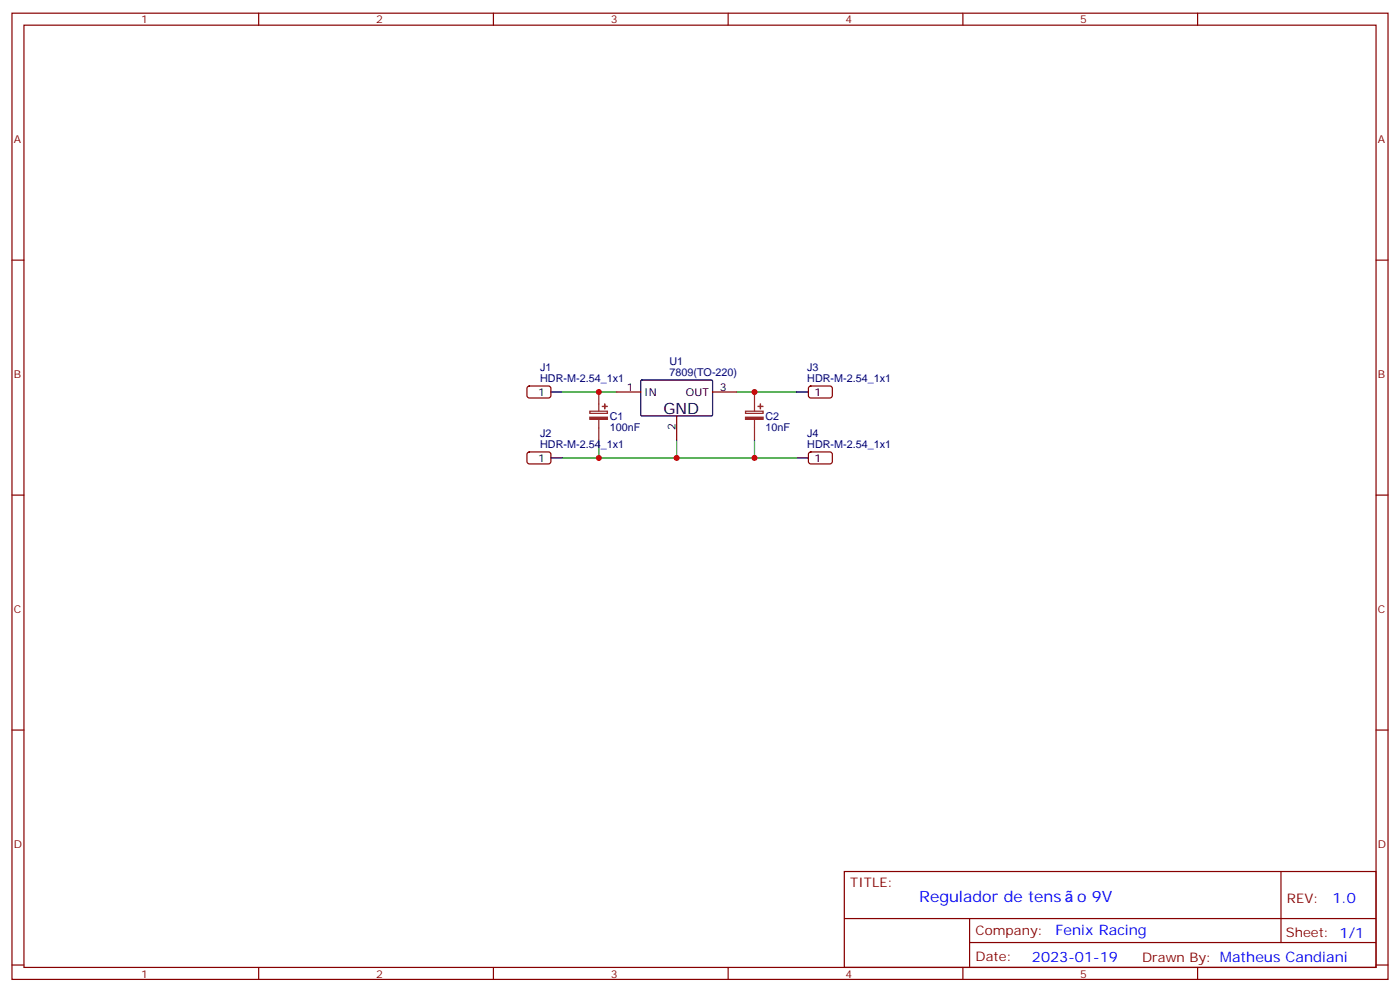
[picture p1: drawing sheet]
<svg xmlns="http://www.w3.org/2000/svg" width="412mm" height="292mm" viewBox="0 0 412 292" stroke-linecap="round" stroke-linejoin="round" font-family="sans-serif">
<g fill="none" stroke="#870000" stroke-width=".35">
<path d="M3.5 3.9h405.4v284.3h-405.4zM7.1 7.4h398.2v277.3h-398.2zM76.2 3.9v3.5M145.3 3.9v3.5M214.5 3.9v3.5M283.6 3.9v3.5M352.8 3.9v3.5M3.5 76.6h3.6M405.3 76.6h3.6M155.5 113.8l.4-.2h5.9l.5 .7-.1 2.4-.6 .4h-5.9l-.5-.7v-2.1zM181.7 115.4h7M209.9 115.4h7.1"/>
<path d="M238.4 113.8l.4-.2h5.9l.5 .7-.1 2.4-.6 .4h-5.9l-.5-.7v-2.1zM155.5 133.2l.4-.2 5.9 .1 .5 .6-.1 2.4-.6 .4h-5.9l-.5-.7v-2.1zM199.3 122.4v7.1M238.4 133.2l.4-.2 5.9 .1 .5 .6-.1 2.4-.6 .4h-5.9l-.5-.7v-2.1zM3.5 145.7h3.6M405.3 145.7h3.6M3.5 214.8h3.6M405.3 214.8h3.6M248.7 256.5h156.6v28.2h-156.6zM377.3 256.5v20.9M248.7 270.3h156.5M285.6 277.4h119.6"/>
<path d="M285.6 270.3v14.1M3.5 284h3.6M76.2 284.7v3.5M145.3 284.7v3.5M214.5 284.7v3.5M283.6 284.7v3.5M352.8 284.7v3.5M405.3 284h3.6"/>
</g>
<path d="M165.8 115.4h15.9M217 115.4h17.6M165.8 134.8h10.6M176.4 129.5v5.3h22.9v-5.3M222.2 129.5v5.3h-22.9M222.2 134.8h12.4" fill="none" stroke="#008700" stroke-width=".35"/>
<path d="M162.3 115.4h3.5M188.8 112l.3-.2 20.6 .1 .2 .3-.1 10-.3 .2h-20.6l-.2-.3zM234.6 115.4h3.5M162.3 134.8h3.5M234.6 134.8h3.5" fill="none" stroke="#000" stroke-width=".35"/>
<path d="M176.4 115.4v5.6M222.2 115.4v5.6M173.7 121h5.2v.6h-5.2zM176.4 123.5v6M219.6 121h5.2v.6h-5.2zM222.2 123.5v6" fill="none" stroke="#8c2424" stroke-width=".35"/>
<g fill="#8c2424" stroke="#8c2424" stroke-width=".35">
<path d="M173.7 122.8h5.2v.6h-5.2z"/>
<path d="M177.4 119.6h1.5z"/>
<path d="M178.1 118.9l.1 1.4z"/>
<path d="M219.6 122.8h5.2v.6h-5.2z"/>
<path d="M223.3 119.6h1.4z"/>
<path d="M224 118.9v1.4z"/>
</g>
<g fill="#c00">
<circle cx="199.3" cy="134.8" r=".88"/>
<circle cx="222.3" cy="134.8" r=".88"/>
<circle cx="176.4" cy="115.4" r=".88"/>
<circle cx="176.4" cy="134.8" r=".88"/>
<circle cx="222.3" cy="115.4" r=".88"/>
</g>
<text font-size="4.6" x="195.4" y="121.7">GND</text>
<g font-size="4.6" fill="#00f">
<text x="270.8" y="265.5">Regulador de tens</text>
<text x="317.3" y="265.5">o 9V</text>
</g>
<g font-size="4.2" fill="#00f">
<text x="392.5" y="265.7">1.0</text>
<text x="310.9" y="275.3">Fenix Racing</text>
<text x="304" y="283.1">2023-01-19</text>
</g>
<g font-size="3.9" fill="#800">
<text x="250.5" y="261.1">TITLE:</text>
<text x="379.1" y="265.7">REV:</text>
<text x="287.4" y="275.3">Company:</text>
<text x="378.7" y="275.9">Sheet: 1/1</text>
<text x="287.4" y="282.9">Date:</text>
<text x="336.4" y="283">Drawn By: Matheus Candiani</text>
</g>
<g font-size="3.2" fill="#800">
<text x="41.6" y="6.9">1</text>
<text x="110.8" y="6.9">2</text>
<text x="179.9" y="6.9">3</text>
<text x="249.1" y="6.9">4</text>
<text x="318.2" y="6.9">5</text>
<text x="4.1" y="42">A</text>
<text x="405.9" y="42">A</text>
<text x="4.1" y="111.1">B</text>
<text x="405.9" y="111.1">B</text>
<text x="4.1" y="180.3">C</text>
<text x="405.9" y="180.3">C</text>
<text x="4.1" y="249.4">D</text>
<text x="405.9" y="249.4">D</text>
<text x="41.6" y="287.7">1</text>
<text x="110.8" y="287.7">2</text>
<text x="179.9" y="287.7">3</text>
<text x="249.1" y="287.7">4</text>
<text x="318.2" y="287.7">5</text>
</g>
<g font-size="3.2" fill="#000080">
<text x="197.2" y="107.4">U1</text>
<text x="159.1" y="112.5">HDR-M-2.54_1x1</text>
<text x="159.1" y="109.3">J1</text>
<text x="197.2" y="110.6">7809(TO-220)</text>
<text x="237.8" y="112.5">HDR-M-2.54_1x1</text>
<text x="237.8" y="109.3">J3</text>
<text x="179.6" y="123.5">C1</text>
<text x="225.5" y="123.5">C2</text>
<text x="159.1" y="131.9">HDR-M-2.54_1x1</text>
<text x="159.1" y="128.7">J2</text>
<text x="179.6" y="126.7">100nF</text>
<text x="225.5" y="126.7">10nF</text>
<text x="237.8" y="131.9">HDR-M-2.54_1x1</text>
<text x="237.8" y="128.7">J4</text>
</g>
<g font-size="3.2">
<text x="158.5" y="116.4">1</text>
<text x="184.6" y="115">1</text>
<text x="189.8" y="116.4">IN</text>
<text x="202.1" y="116.4">OUT</text>
<text x="212" y="115">3</text>
<text x="239.9" y="116.4">1</text>
<text x="199" y="126.5" transform="rotate(-90 199 126.5)">2</text>
<text x="158.5" y="135.8">1</text>
<text x="239.9" y="135.8">1</text>
</g>
</svg>
